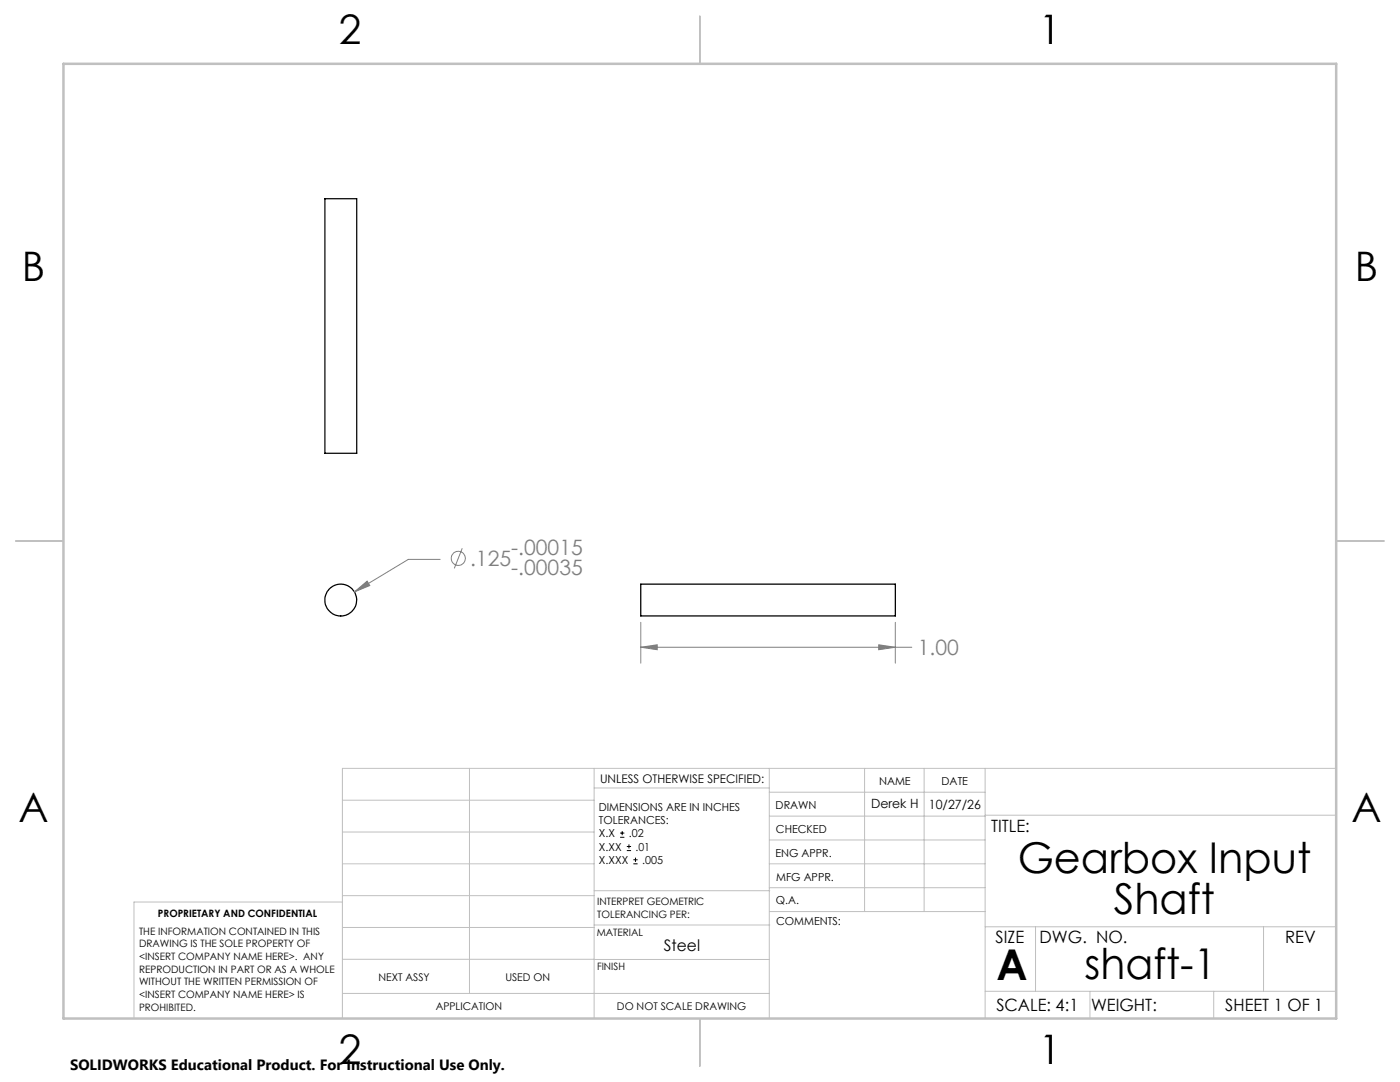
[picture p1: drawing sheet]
<svg xmlns="http://www.w3.org/2000/svg" width="279mm" height="216mm" viewBox="0 0 279 216" stroke-linecap="round" stroke-linejoin="round" font-family="sans-serif">
<g fill="none" stroke="#000" stroke-width=".25">
<path d="M64.8 39.7h6.4v50.8h-6.4zM127.9 116.6h50.8v6.3h-50.8z"/>
<circle cx="68" cy="119.7" r="3.2"/>
</g>
<g fill="none" stroke="#808080" stroke-width=".2">
<path d="M70.7 118.1l2.6-2.1 .5 .8zM87.8 111.6h-6.3l-10.8 6.5M92.3 109.4l-1.6 4"/>
<circle cx="91.5" cy="111.4" r="1.41"/>
</g>
<g fill="none" stroke="#c0c0c0" stroke-width=".2">
<path d="M68.3 159.7h50.3M93.7 153.3v44.9M118.6 153.3v49.9M118.6 157.2h34.9M153.5 153.3v49.9M153.5 158.1h43.1M172.5 153.3v28.6M184.4 153.3v28.6M196.6 153.3v49.9M266.7 153.3h-198.4v49.9M68.3 178.7h50.3M68.3 172.4h50.3"/>
<path d="M68.3 166h50.3M68.3 180h-41.6v23.2M118.6 177.7h35M153.5 167.6h43.1M153.5 162.8h43.1M153.5 172.4h43.1M153.5 177.1h43.1M196.6 162.7h70.1M68.3 198.2h85.2M68.3 191.4l85.2 .1M68.3 185.1h50.3M118.6 184.6h35"/>
<path d="M153.6 181.9h43M196.6 197.8h70.1M196.6 184.9h70.1M206.7 184.9v12.9M217.5 197.8v5.4M242.2 197.8v5.4M252.2 184.9v12.9"/>
</g>
<path d="M139.7 3.2v9.5M3.1 107.9h9.6M266.7 107.9h9.5M139.7 203.2v9.6" fill="none" stroke="#c0c0c0" stroke-width=".25"/>
<path d="M12.7 12.7h254v190.5h-254z" fill="none" stroke="#c0c0c0" stroke-width=".5"/>
<path d="M70.7 118.1l2.6-2.1 .5 .8z" fill="#808080"/>
<path d="M127.9 129.2l3.3-.5v.9zM127.9 124.2v8.1M127.9 129.2h54.1M178.7 124.2v8.1" fill="none" stroke="#808080" stroke-width=".2"/>
<path d="M127.9 129.2l3.3-.5v.9z" fill="#808080"/>
<path d="M175.4 128.7l3.3 .5-3.3 .4z" fill="none" stroke="#808080" stroke-width=".2"/>
<path d="M175.4 128.7l3.3 .5-3.3 .4z" fill="#808080"/>
<path d="M123.8 167.1h.8M123.8 166.2h.8M124.2 165.8v.9M125.1 169.7h.8M125.1 168.9h.8M125.5 168.5v.8M126.4 172.4h.8M126.4 171.6h.8M126.8 171.1v.9" fill="none" stroke="#000" stroke-width=".2"/>
<g font-size="8.5">
<text x="203.1" y="174.2">Gearbox Input</text>
<text x="222.3" y="182.3">Shaft</text>
<text x="198.9" y="195.5">A</text>
<text x="216.5" y="195.4">shaft-1</text>
</g>
<g font-size="8.1">
<text x="67.6" y="8.9">2</text>
<text x="207.3" y="8.9">1</text>
<text x="4.4" y="56.1">B</text>
<text x="270.4" y="56.1">B</text>
<text x="3.7" y="164.1">A</text>
<text x="269.7" y="164.1">A</text>
<text x="67.6" y="212.4">2</text>
<text x="207.3" y="212.4">1</text>
</g>
<g font-size="4.2" fill="#808080">
<text x="93.8" y="113">.125</text>
<text x="102" y="110.7">-.00015</text>
<text x="102" y="114.8">-.00035</text>
<text x="183.2" y="130.7">1.00</text>
</g>
<g font-size="3.4">
<text x="197.8" y="166">TITLE:</text>
<text x="198.7" y="188.1">SIZE</text>
<text x="207.5" y="188.1">DWG. NO.</text>
<text x="256.5" y="188.2">REV</text>
<text x="198.8" y="201.7">SCALE: 4:1</text>
<text x="217.7" y="201.8">WEIGHT:</text>
<text x="244.5" y="201.7">SHEET 1 OF 1</text>
</g>
<text font-size="3.2" x="132.5" y="189.8">Steel</text>
<text font-size="3" x="14" y="213.5">SOLIDWORKS Educational Product. For Instructional Use Only.</text>
<g font-size="2.5">
<text x="173.8" y="161.3">Derek H</text>
<text x="185.4" y="161.4">10/27/26</text>
</g>
<text font-size="2.4" x="119.8" y="156.2">UNLESS OTHERWISE SPECIFIED:</text>
<g font-size="2.2">
<text x="119.5" y="161.8">DIMENSIONS ARE IN INCHES</text>
<text x="154.8" y="161.4">DRAWN</text>
<text x="175.4" y="156.6">NAME</text>
<text x="187.9" y="156.7">DATE</text>
<text x="119.5" y="164.4">TOLERANCES:</text>
<text x="119.5" y="167.1">X.X</text>
<text x="125.5" y="167.1">.02</text>
<text x="154.9" y="166.3">CHECKED</text>
<text x="119.5" y="169.7">X.XX</text>
<text x="119.5" y="172.4">X.XXX</text>
<text x="126.8" y="169.7">.01</text>
<text x="128.2" y="172.4">.005</text>
<text x="154.8" y="170.9">ENG APPR.</text>
<text x="154.9" y="175.7">MFG APPR.</text>
<text x="154.9" y="180.4">Q.A.</text>
<text x="154.9" y="184.6">COMMENTS:</text>
</g>
<g font-size="2.1">
<text x="75.5" y="195.7">NEXT ASSY</text>
<text x="100.9" y="195.7">USED ON</text>
<text x="86.9" y="201.5">APPLICATION</text>
<text x="123.1" y="201.6">DO NOT SCALE DRAWING</text>
</g>
<g font-size="2">
<text x="31.5" y="182.9">PROPRIETARY AND CONFIDENTIAL</text>
<text x="119.2" y="180.6">INTERPRET GEOMETRIC</text>
<text x="119.2" y="183.1">TOLERANCING PER:</text>
<text x="27.8" y="186.5">THE INFORMATION CONTAINED IN THIS</text>
<text x="27.8" y="189">DRAWING IS THE SOLE PROPERTY OF</text>
<text x="27.8" y="191.6">&lt;INSERT COMPANY NAME HERE&gt;. ANY</text>
<text x="119.1" y="186.7">MATERIAL</text>
<text x="27.8" y="194.1">REPRODUCTION IN PART OR AS A WHOLE</text>
<text x="27.8" y="196.6">WITHOUT THE WRITTEN PERMISSION OF</text>
<text x="119.1" y="193.5">FINISH</text>
<text x="27.8" y="199.1">&lt;INSERT COMPANY NAME HERE&gt; IS</text>
<text x="27.8" y="201.7">PROHIBITED.</text>
</g>
</svg>
